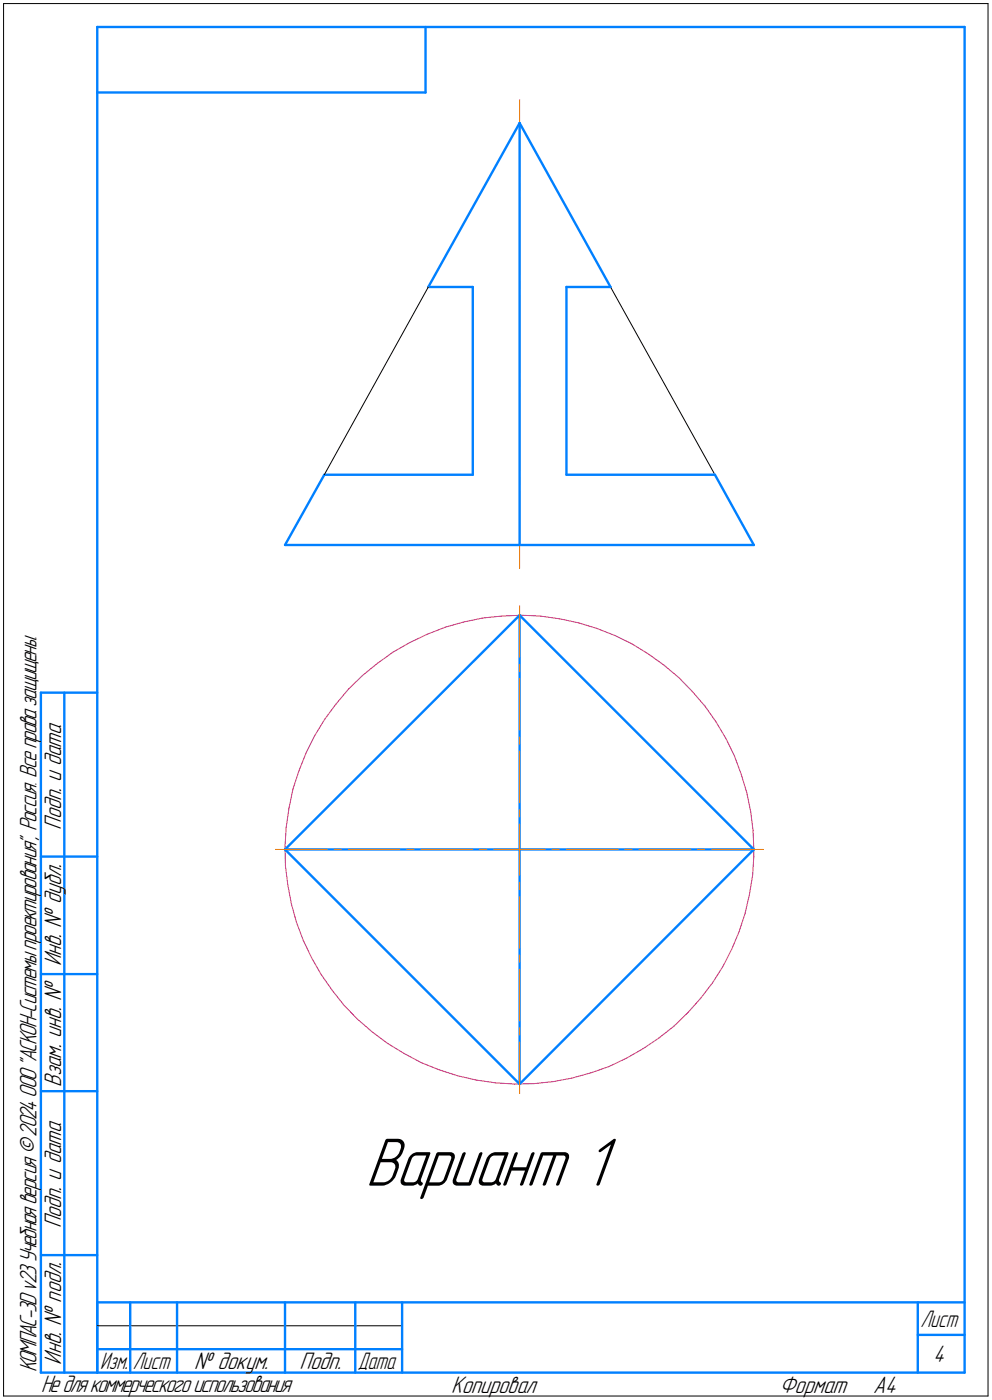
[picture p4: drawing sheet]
<svg xmlns="http://www.w3.org/2000/svg" width="212mm" height="299mm" viewBox="0 0 212 299" stroke-linecap="round" stroke-linejoin="round" font-family="sans-serif">
<g fill="none" stroke="#0080ff" stroke-width=".51">
<path d="M20.7 5.8v287zM20.7 5.8h185zM20.7 19.7h70.1zM90.8 5.8v13.9zM205.7 5.8v287zM110.8 26.2l19.4 35zM110.8 26.2l-19.4 35zM110.8 26.2v90zM91.4 61.2h9.4zM100.8 61.2v40.1zM120.8 61.2h9.4zM120.8 61.2v40.1z"/>
<path d="M60.8 116.2h100zM69.2 101.3h31.6zM69.2 101.3l-8.4 14.9zM120.8 101.3h31.7zM152.5 101.3l8.3 14.9zM110.8 131.2l50 50zM110.8 131.2v100zM8.7 147.7v145.1zM8.7 147.7h12zM13.7 147.7v145.1zM8.7 182.7h12zM60.8 181.2l50-50z"/>
<path d="M60.8 181.2l50 50zM60.8 181.2h100zM160.8 181.2l-50 50zM8.7 207.8h12zM8.7 232.7h12zM8.7 267.7h12zM20.7 277.8h185zM20.7 277.8v15zM27.8 277.8v15zM37.8 277.8v15zM60.8 277.8v15zM75.8 277.8v15z"/>
<path d="M85.8 277.8v15zM195.7 277.8v15zM8.7 292.8h12zM20.7 292.8h185zM20.7 287.8h7.1zM27.8 287.8h10zM37.8 287.8h23zM60.8 287.8h15zM75.8 287.8h10zM195.7 284.7h10z"/>
</g>
<g fill="none" stroke="#ff8000" stroke-width=".21">
<path d="M110.8 39.1v1.5zM110.8 21.3v16.3zM110.8 42.2v16.3zM110.8 63v16.4zM110.8 60v1.6zM110.8 83.9v16.4zM110.8 80.9v1.6zM110.8 104.8v16.4zM110.8 101.9v1.4zM110.8 129.2v11zM110.8 141.7v1.6zM110.8 144.7v11z"/>
<path d="M110.8 157.2v1.5zM110.8 160.2v11zM110.8 172.7v1.5zM110.8 175.8v5.4zM58.8 181.2h11zM71.3 181.2h1.5zM74.3 181.2h11zM86.8 181.2h1.5zM89.8 181.2h11zM102.3 181.2h1.5zM105.3 181.2h5.5zM110.8 191.3v11z"/>
<path d="M110.8 188.2v1.5zM110.8 181.2v5.5zM110.8 181.2h5.5zM117.8 181.2h1.5zM120.8 181.2h11zM133.3 181.2h1.5zM136.3 181.2h11zM148.8 181.2h1.5zM151.8 181.2h11zM110.8 219.2v1.5zM110.8 206.8v11zM110.8 203.7v1.5z"/>
<path d="M110.8 222.2v11.1z"/>
</g>
<g fill="none" stroke="#c52b79" stroke-width=".21">
<path d="M83.8 139.1l3.6-2zM87.4 137.1l3.7-1.8zM91.1 135.3l3.9-1.5zM95 133.8l3.9-1.1zM98.9 132.7l4.1-.9zM103 131.8l4-.4zM107 131.4l4.2-.2zM111.2 131.2l4 .2zM115.2 131.4l4.2 .6zM119.4 132l4 .8zM123.4 132.8l3.9 1.2zM127.3 134l3.8 1.6z"/>
<path d="M131.1 135.6l3.7 1.7zM134.8 137.3l3.5 2.2zM138.3 139.5l3.3 2.4zM67.1 156.9l-1.8 3.7zM69.3 153.4l-2.2 3.5zM71.7 150.1l-2.4 3.3zM74.3 147l3-2.9zM74.3 147l-2.6 3.1zM77.3 144.1l3.2-2.6zM80.5 141.5l3.3-2.4zM141.6 141.9l3.2 2.6zM144.8 144.5l2.9 3z"/>
<path d="M147.7 147.5l2.7 3.1zM150.4 150.6l2.3 3.4zM152.7 154l2.2 3.6zM154.9 157.6l1.7 3.6zM61 176.4l-.2 4.1zM61.6 172.4l-.6 4zM62.5 168.3l-.9 4.1zM63.8 164.4l-1.3 3.9zM65.3 160.6l-1.5 3.8zM156.6 161.2l1.5 3.9zM158.1 165.1l1.2 3.9zM159.3 169l.8 4.1z"/>
<path d="M160.1 173.1l.5 4zM160.6 177.1l.2 4.1zM60.8 180.5l.1 4.2zM60.9 184.7l.5 4zM61.4 188.7l.7 4.1zM62.1 192.8l1.1 4zM63.2 196.8l1.5 3.8zM157.6 198.7l-1.6 3.8zM158.9 194.8l-1.3 3.9zM159.9 190.8l-1 4zM160.5 186.7l-.6 4.1zM160.8 182.6l-.3 4.1z"/>
<path d="M160.8 181.2v1.4zM64.7 200.6l1.8 3.7zM66.5 204.3l2 3.6zM68.5 207.9l2.4 3.3zM70.9 211.2l2.5 3.3zM73.4 214.5l2.9 2.9zM76.3 217.4l3.1 2.7zM143.8 218.9l2.9-2.9zM149.4 212.9l-2.7 3.1zM152 209.6l-2.6 3.3zM154.2 206.2l-2.2 3.4zM156 202.5l-1.8 3.7z"/>
<path d="M79.4 220.1l3.3 2.5zM82.7 222.6l3.5 2.1zM86.2 224.7l3.6 2zM89.8 226.7l3.8 1.5zM93.6 228.2l3.9 1.2zM97.5 229.4l4.1 1zM101.6 230.4l4.1 .6zM105.7 231l4 .2zM109.7 231.2l4.2-.1zM113.9 231.1l4-.4zM117.9 230.7l4.1-.7zM122 230l4-1.1z"/>
<path d="M126 228.9l3.9-1.4zM129.9 227.5l3.7-1.8zM133.6 225.7l3.6-2zM137.2 223.7l3.3-2.3zM140.5 221.4l3.3-2.5z"/>
</g>
<path d="M.8 .8v297zM.8 .8h209.9zM210.7 .8v297zM91.4 61.2l-22.2 40.1zM130.2 61.2l22.3 40.1zM.8 297.8h209.9zM20.7 282.8h65.1z" fill="none" stroke="#000" stroke-width=".21"/>
<path d="M78 241.7h54.1zM78 241.8h54.1zM78 241.9h54.1zM78 242h54.1zM78 242.1h54.1zM78 242.1h54.1zM78 242.2h54.1zM78 242.3h54.1zM78 242.4h54.1zM78 242.5h54.1zM78 242.6h54.1zM78 242.7h54.1zM78 242.7h54.1zM78 242.8h54.1zM78 242.9h54.1zM78 243h54.1zM78 243.1h54.1zM78 243.2h54.1zM78 243.2h54.1zM78 243.3h54.1zM78 243.4h54.1zM78 243.5h54.1zM78 243.6h54.1zM78 243.7h54.1zM78 243.8h54.1zM78 243.8h54.1zM78 243.9h54.1zM78 244h54.1zM78 244.1h54.1zM78 244.2h54.1zM78 244.3h54.1zM78 244.3h54.1zM78 244.4h54.1zM78 244.5h54.1zM78 244.6h54.1zM78 244.7h54.1zM78 244.8h54.1zM78 244.9h54.1zM78 244.9h54.1zM78 245h54.1zM78 245.1h54.1zM78 245.2h54.1zM78 245.3h54.1zM78 245.4h54.1zM78 245.4h54.1zM78 245.5h54.1zM78 245.6h54.1zM78 245.7h54.1zM78 245.8h54.1zM78 245.9h54.1zM78 246h54.1zM78 246h54.1zM78 246.1h54.1zM78 246.2h54.1zM78 246.3h54.1zM78 246.4h54.1zM78 246.5h54.1zM78 246.5h54.1zM78 246.6h54.1zM78 246.7h54.1zM78 246.8h54.1zM78 246.9h54.1zM78 247h54.1zM78 247.1h54.1zM78 247.1h54.1zM78 247.2h54.1zM78 247.3h54.1zM78 247.4h54.1zM78 247.5h54.1zM78 247.6h54.1zM78 247.6h54.1zM78 247.7h54.1zM78 247.8h54.1zM78 247.9h54.1zM78 248h54.1zM78 248.1h54.1zM78 248.2h54.1zM78 248.2h54.1zM78 248.3h54.1zM78 248.4h54.1zM78 248.5h54.1zM78 248.6h54.1zM78 248.7h54.1zM78 248.8h54.1zM78 248.8h54.1zM78 248.9h54.1zM78 249h54.1zM78 249.1h54.1zM78 249.2h54.1zM78 249.3h54.1zM78 249.3h54.1zM78 249.4h54.1zM78 249.5h54.1zM78 249.6h54.1zM78 249.7h54.1zM78 249.8h54.1zM78 249.9h54.1zM78 249.9h54.1zM78 250h54.1zM78 250.1h54.1zM78 250.2h54.1zM78 250.3h54.1zM78 250.4h54.1zM78 250.4h54.1zM78 250.5h54.1zM78 250.6h54.1zM78 250.7h54.1zM78 250.8h54.1zM78 250.9h54.1zM78 251h54.1zM78 251h54.1zM78 251.1h54.1zM78 251.2h54.1zM78 251.3h54.1zM78 251.4h54.1zM78 251.5h54.1zM78 251.5h54.1zM78 251.6h54.1zM78 251.7h54.1zM78 251.8h54.1zM78 251.9h54.1zM78 252h54.1zM78 252.1h54.1zM78 252.1h54.1zM78 252.2h54.1zM78 252.3h54.1zM78 252.4h54.1zM78 252.5h54.1zM78 252.6h54.1zM78 252.6h54.1zM78 252.7h54.1zM78 252.8h54.1zM78 252.9h54.1zM78 253h54.1zM78 253.1h54.1zM78 253.2h54.1zM78 253.2h54.1zM78 253.3h54.1zM78 253.4h54.1zM78 253.5h54.1zM78 253.6h54.1zM78 253.7h54.1zM78 253.7h54.1zM78 253.8h54.1zM78 253.9h54.1zM78 254h54.1zM78 254.1h54.1zM78 254.2h54.1zM78 254.3h54.1zM78 254.3h54.1zM78 254.4h54.1zM78 254.5h54.1zM78 254.6h54.1zM78 254.7h54.1zM78 254.8h54.1zM78 254.8h54.1zM78 254.9h54.1zM78 255h54.1zM78 255.1h54.1zM78 255.2h54.1zM78 255.3h54.1zM78 255.4h54.1zM78 255.4h54.1zM78 255.5h54.1zM78 255.6h54.1zM78 255.7h54.1zM78 255.8h54.1zM78 255.9h54.1z" fill="#fff" stroke="#fff" stroke-width=".21"/>
<text font-size="15.6" x="77.9" y="252.9">Вариант 1</text>
<g font-size="5.4">
<text x="13" y="177" transform="rotate(-90 13 177)">Подп. и дата</text>
<text x="13" y="206.1" transform="rotate(-90 13 206.1)">Инв. № дубл.</text>
<text x="13" y="231.8" transform="rotate(-90 13 231.8)">Взам. инв. №</text>
<text x="13" y="262" transform="rotate(-90 13 262)">Подп. и дата</text>
<text x="7.7" y="292.8" transform="rotate(-90 7.7 292.8)">КОМПАС-3Dv23Учебнаяверсия©2024ООО&quot;АСКОН-Системыпроектирования&quot;, Россия. Всеправазащищены.</text>
<text x="13" y="291.1" transform="rotate(-90 13 291.1)">Инв. № подл.</text>
<text x="41.4" y="292">№ докум.</text>
<text x="63.9" y="292">Подп.</text>
<text x="199" y="290.5">4</text>
<text x="8.8" y="297">Недлякоммерческогоиспользования</text>
<text x="96.3" y="297">Копировал</text>
<text x="166.2" y="297">Формат</text>
<text x="186.3" y="297">A4</text>
</g>
<g font-size="5.3">
<text x="196.4" y="283">Лист</text>
<text x="21.4" y="292">Изм.</text>
<text x="28.4" y="292">Лист</text>
<text x="76.4" y="292">Дата</text>
</g>
</svg>
